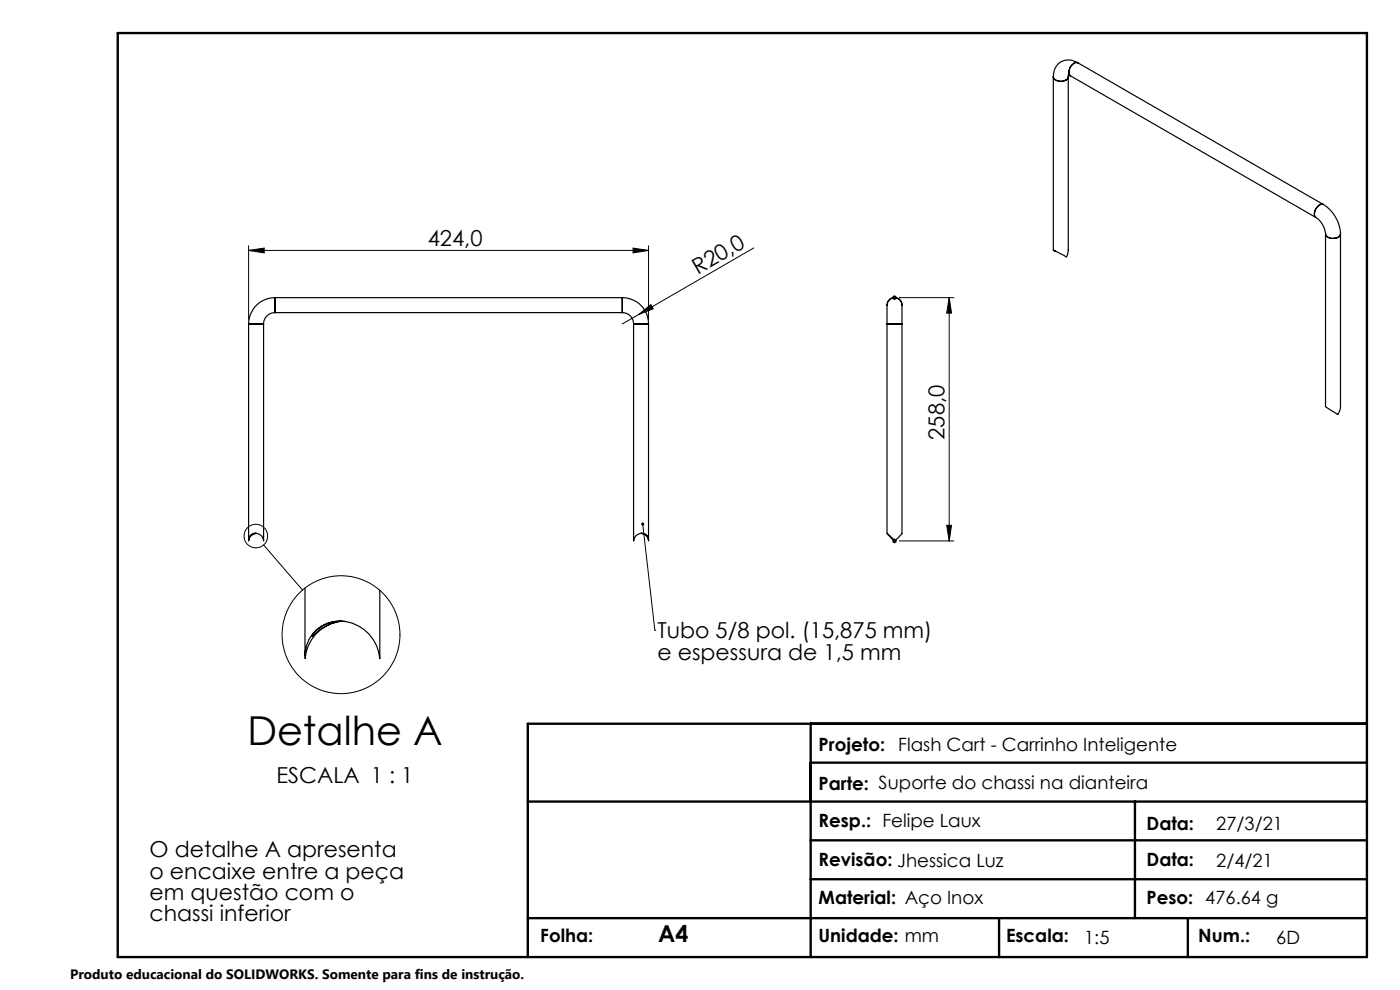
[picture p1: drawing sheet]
<svg xmlns="http://www.w3.org/2000/svg" width="297mm" height="210mm" viewBox="0 0 297 210" stroke-linecap="round" stroke-linejoin="round" font-family="sans-serif">
<g fill="none" stroke="#000" stroke-width=".21">
<path d="M52.7 53.1l3.4-.5v1zM52.7 52.1v15.6M52.7 53.1h84.9M134.3 52.6l3.3 .5-3.3 .5zM137.6 52.1v15.6M159.9 52.6l-24.4 14.1M135.5 66.7l2.6-2.1 .5 .9zM135.5 66.7l-3.5 2M190.8 63.1h11.6M201.4 63.1l.5 3.3h-1.1zM201.4 63.1v51.7M55.9 115.6l8.3 9.6"/>
<path d="M136.3 111.2l2.6 22.5M190.8 114.8h11.6M200.8 111.4h1.1l-.5 3.4zM138.9 133.7h.1"/>
<circle cx="54.3" cy="113.7" r="2.5"/>
<circle cx="72.3" cy="134.6" r="12.5"/>
</g>
<g fill="none" stroke="#000" stroke-width=".25">
<path d="M223.4 16.3a1.9 1.9 0 0 0 3 .5l.2-.5M223.4 16.3v36.7M226.6 15.9l.5 .2M226.6 16.3v36.8l-.4 1.4-2.8-1.5 .5 .2M226.7 15.9l-.1 .4M227.1 16.1l52.1 30M228.7 13.3a3.3 3.3 0 0 0-3.6-.2 3.3 3.3 0 0 0-1.7 3.2M228.7 13.3a1.8 1.8 0 0 0-1.9 1.9v.5l.3 .4M228.7 13.3l52 30.1M279.2 46.1a4.6 4.6 0 0 1 2 3.6M280.7 43.4a7.9 7.9 0 0 1 3.7 6.3M280.7 43.4a1.8 1.8 0 0 0-1.9 1.9l.1 .5 .3 .3"/>
<path d="M281.2 49.7v36.5l2.6 1.7 .5-1 .1-.7v-36.5M281.2 49.7a1.9 1.9 0 0 0 2.9 .5l.3-.5M52.7 68.7h3.2M52.7 68.7v45.9M55.9 68.7v46a1.59 1.59 0 0 0-1.6-1.6 1.59 1.59 0 0 0-1.6 1.6 1.77 1.77 0 0 1 1.6-1.6M58.3 66.3a2.44 2.44 0 0 0-2.4 2.4M58.3 63.1a5.6 5.6 0 0 0-5.6 5.6M58.3 63.1v3.2M58.3 63.1h73.7M58.3 66.3h73.7M132 66.3a2.39 2.39 0 0 1 2.4 2.4M132 63.1a5.5 5.5 0 0 1 5.6 5.6"/>
<path d="M132 63.1v3.2M134.4 68.7h3.2M134.4 68.7v46a1.57 1.57 0 0 1 1.6-1.6 1.57 1.57 0 0 1 1.6 1.6 1.69 1.69 0 0 0-1.6-1.6M137.6 68.7v45.9M188.2 64.7v4M188.2 64.7a1.59 1.59 0 0 1 1.6-1.6 1.59 1.59 0 0 1 1.5 1.6M188.2 68.7h3.1M188.2 68.7v44.4M189.3 63.1h1M189.4 62.8l.7 .7M189.8 62.6v1M190.1 62.8l-.7 .7"/>
<path d="M191.3 64.7v4M191.3 68.7v44.5l-1.4 1.5-1.7-1.6 1.5 1.6 .1-.1M54.3 113.1l-.8 .2-.4 .5 .7-.6 .6-.1M135.9 113.1l.7 .2 .7 .4a1.36 1.36 0 0 0-1.2-.6M189.3 114.8h1M189.4 114.4l.7 .7M189.8 114.3v.9M190.1 114.4l-.7 .7M64.7 124.7v14.4M72.2 131.8a6.5 6.5 0 0 0-6 3.2h.1a9.2 9.2 0 0 1 6.8-3.2M80.6 125.2v14.5a8.5 8.5 0 0 0-12.4-6.9 7.3 7.3 0 0 0-3.5 6.9 8.6 8.6 0 0 1 7.9-7.9"/>
</g>
<path d="M25 7h265v196h-265zM172 153.5v49.5M290 153.5h-178v49.5M112 170h178M172 161.8h118M172 178.3h118M240.8 170v24.8M172 186.5h118M211.9 194.8v8.2M252 194.8v8.2M290 194.8h-178" fill="none" stroke="#000" stroke-width=".5"/>
<g fill="#000">
<path d="M135.5 66.7l2.6-2.1 .5 .9zM136.1 110.9l.2-.1v.4v-.4a.34 .34 0 0 1 .4 .4 .34 .34 0 0 1-.5 .3 .34 .34 0 0 1-.1-.6z"/>
<path d="M52.7 53.1l3.4-.5v1zM134.3 52.6l3.3 .5-3.3 .5z"/>
<path d="M200.8 111.4h1.1l-.5 3.4zM201.4 63.1l.5 3.3h-1.1z"/>
</g>
<text font-size="8.5" x="52.5" y="157.9">Detalhe A</text>
<text font-size="4.9" x="139.6" y="199.9">A4</text>
<g font-size="4.7">
<text x="90.7" y="52.1">424,0</text>
<text x="148" y="58.3" transform="rotate(-30 148 58.3)">R20,0</text>
<text x="200.4" y="93.3" transform="rotate(-90 200.4 93.3)">258,0</text>
<text x="139.5" y="135.4">Tubo 5/8 pol. (15,875 mm)</text>
<text x="139.5" y="139.9">e espessura de 1,5 mm</text>
<text x="58.6" y="166.1">ESCALA 1 : 1</text>
<text x="31.7" y="181.8">O detalhe A apresenta</text>
<text x="31.7" y="186.4">o encaixe entre a peça</text>
<text x="31.7" y="190.9">em questão com o</text>
<text x="31.7" y="195.4">chassi inferior</text>
</g>
<g font-size="3.9">
<text x="173.7" y="159.2">Projeto:</text>
<text x="190.6" y="159.2">Flash Cart - Carrinho Inteligente</text>
<text x="173.7" y="167.6">Parte: Suporte do chassi na dianteira</text>
<text x="173.7" y="175.4">Resp.: Felipe Laux</text>
<text x="243.2" y="176.1">Data:</text>
<text x="258" y="176">27/3/21</text>
<text x="173.7" y="183.7">Revisão: Jhessica Luz</text>
<text x="243.2" y="183.7">Data:</text>
<text x="258" y="183.8">2/4/21</text>
<text x="173.7" y="191.7">Material: Aço Inox</text>
<text x="243.2" y="191.7">Peso: 476.64 g</text>
<text x="114.6" y="199.9">Folha:</text>
<text x="173.7" y="199.9">Unidade: mm</text>
<text x="213.4" y="199.9">Escala:</text>
<text x="230" y="200.2">1:5</text>
<text x="254.2" y="199.9">Num.:</text>
<text x="270.8" y="200.2">6D</text>
</g>
<text font-size="2.9" x="14.9" y="207.6">Produto educacional do SOLIDWORKS. Somente para fins de instrução.</text>
</svg>
